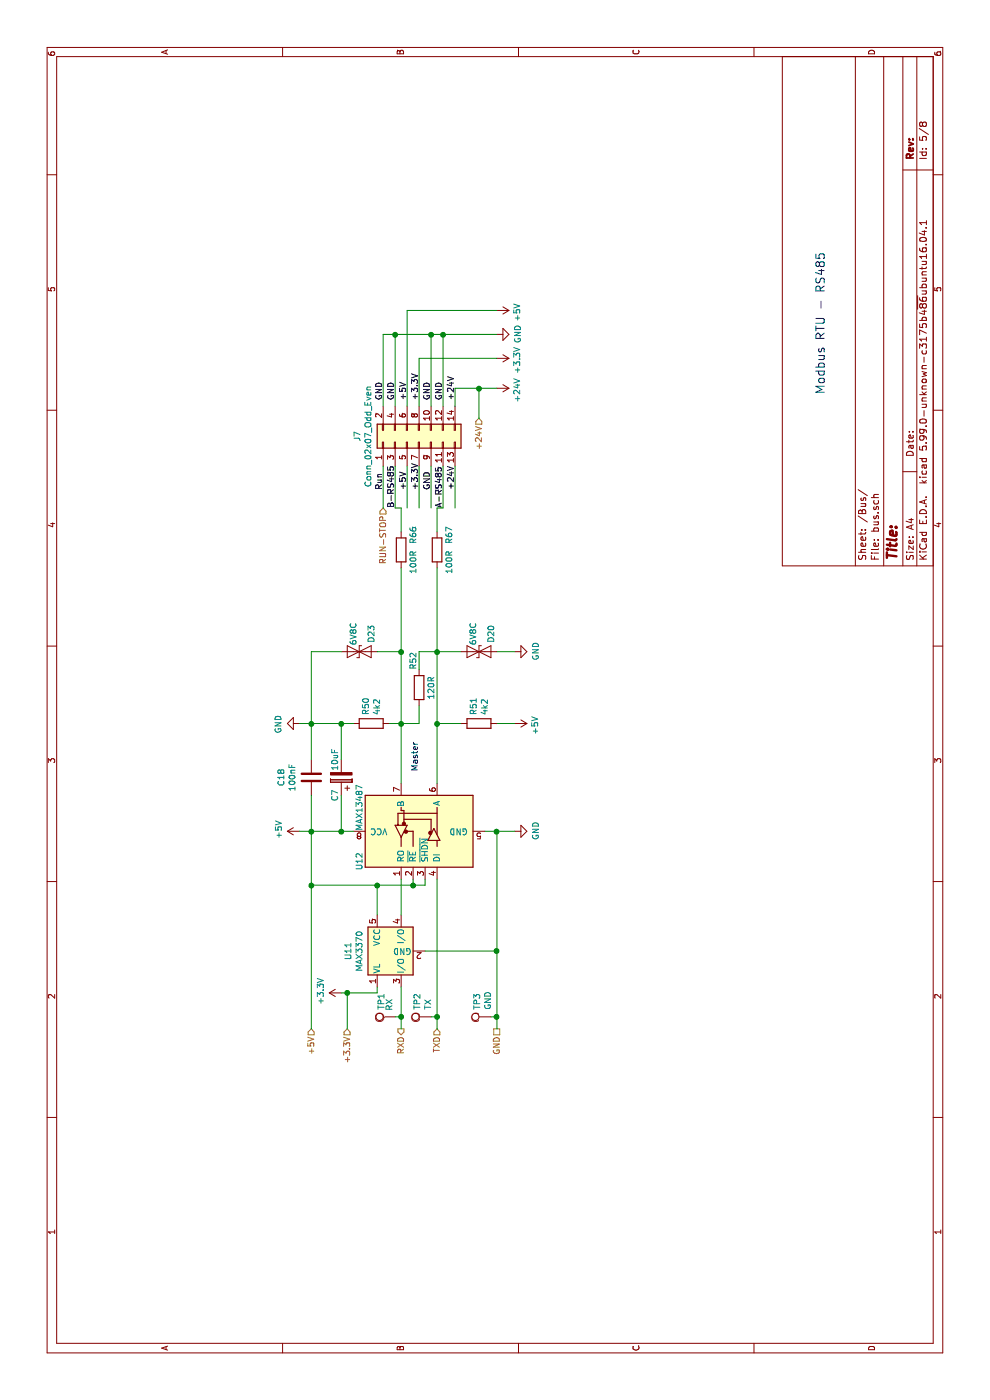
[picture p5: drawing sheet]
EESchema Schematic File Version 5
EELAYER 30 0
EELAYER END
$Descr A4 11693 8268
encoding utf-8
Sheet 5 8
Title ""
Date ""
Rev ""
Comp ""
Comment1 ""
Comment2 ""
Comment3 ""
Comment4 ""
Comment5 ""
Comment6 ""
Comment7 ""
Comment8 ""
Comment9 ""
$EndDescr
Wire Wire Line
	4350 3450 4300 3450
Wire Wire Line
	4300 3450 4300 3550
Wire Wire Line
	4300 3550 4350 3550
$Comp
L Device:R R50
U 1 1
P 5650 3100
F 0 "R50" H 5720 3146 50  0000 L CNN
F 1 "4k2" H 5720 3055 50  0000 L CNN
F 2 "Resistor_SMD:R_0805_2012Metric" V 5580 3100 50  0001 C CNN
F 3 "~" H 5650 3100 50  0001 C CNN
	1    5650 3100
	1    0    0    -1  
$EndComp
$Comp
L Device:R R51
U 1 1
P 5650 4000
F 0 "R51" H 5720 4046 50  0000 L CNN
F 1 "4k2" H 5720 3955 50  0000 L CNN
F 2 "Resistor_SMD:R_0805_2012Metric" V 5580 4000 50  0001 C CNN
F 3 "~" H 5650 4000 50  0001 C CNN
	1    5650 4000
	1    0    0    -1  
$EndComp
$Comp
L Device:R R52
U 1 1
P 5950 3500
F 0 "R52" V 5900 3650 50  0000 L CNN
F 1 "120R" V 6050 3400 50  0000 L CNN
F 2 "Resistor_SMD:R_0805_2012Metric" V 5880 3500 50  0001 C CNN
F 3 "~" H 5950 3500 50  0001 C CNN
	1    5950 3500
	0    1    1    0   
$EndComp
Text HLabel 3100 2900 0    50   Input ~ 0
+3.3V
Text HLabel 3100 2600 0    50   Input ~ 0
+5V
Text HLabel 3100 4150 0    50   UnSpc ~ 0
GND
Text HLabel 3100 3650 0    50   Input ~ 0
TXD
Text HLabel 3100 3350 0    50   Output ~ 0
RXD
$Comp
L OpenPLC-rescue:MAX13487-Interface_UART U12
U 1 1
P 4750 3450
F 0 "U12" H 4500 3900 50  0000 C CNN
F 1 "MAX13487" H 4950 3900 50  0000 C CNN
F 2 "Package_SO:PowerIntegrations_SO-8" H 4750 2750 50  0001 C CNN
F 3 "https://www.google.com/url?sa=t&rct=j&q=&esrc=s&source=web&cd=12&cad=rja&uact=8&ved=2ahUKEwj63uXFp9bjAhUCbBoKHdRvDqsQFjALegQIARAC&url=https%3A%2F%2Fdatasheets.maximintegrated.com%2Fen%2Fds%2FMAX13487E-MAX13488E.pdf&usg=AOvVaw1T8jUhUf9rAcz-cFRcjWsZ" H 4750 3500 50  0001 C CNN
	1    4750 3450
	1    0    0    -1  
$EndComp
$Comp
L power:+5V #PWR0183
U 1 1
P 4750 2500
F 0 "#PWR0183" H 4750 2350 50  0001 C CNN
F 1 "+5V" H 4765 2673 50  0000 C CNN
F 2 "" H 4750 2500 50  0001 C CNN
F 3 "" H 4750 2500 50  0001 C CNN
	1    4750 2500
	1    0    0    -1  
$EndComp
$Comp
L power:GND #PWR0184
U 1 1
P 4750 4300
F 0 "#PWR0184" H 4750 4050 50  0001 C CNN
F 1 "GND" H 4755 4127 50  0000 C CNN
F 2 "" H 4750 4300 50  0001 C CNN
F 3 "" H 4750 4300 50  0001 C CNN
	1    4750 4300
	1    0    0    -1  
$EndComp
$Comp
L power:+3.3V #PWR0185
U 1 1
P 3400 2850
F 0 "#PWR0185" H 3400 2700 50  0001 C CNN
F 1 "+3.3V" H 3415 3023 50  0000 C CNN
F 2 "" H 3400 2850 50  0001 C CNN
F 3 "" H 3400 2850 50  0001 C CNN
	1    3400 2850
	1    0    0    -1  
$EndComp
$Comp
L OpenPLC-rescue:D_TVS-Device D23
U 1 1
P 6250 3000
AR Path="/5D3D6DD8" Ref="D23"  Part="1" 
AR Path="/5D309516/5D3D6DD8" Ref="D23"  Part="1" 
F 0 "D23" V 6350 3150 50  0000 C CNN
F 1 "6V8C" V 6200 3150 50  0000 C CNN
F 2 "Diode_SMD:D_2010_5025Metric" H 6250 3000 50  0001 C CNN
F 3 "~" H 6250 3000 50  0001 C CNN
	1    6250 3000
	0    1    1    0   
$EndComp
$Comp
L Device:R R67
U 1 1
P 7100 3650
F 0 "R67" V 7200 3700 50  0000 L CNN
F 1 "100R" V 7200 3450 50  0000 L CNN
F 2 "Resistor_SMD:R_2512_6332Metric" V 7030 3650 50  0001 C CNN
F 3 "~" H 7100 3650 50  0001 C CNN
	1    7100 3650
	0    1    1    0   
$EndComp
Wire Wire Line
	7450 3350 7250 3350
Wire Wire Line
	6950 3350 6250 3350
Wire Wire Line
	6950 3650 6250 3650
Wire Wire Line
	6250 3850 6250 3650
Connection ~ 6250 3650
Wire Wire Line
	6250 3650 5650 3650
Wire Wire Line
	6250 3150 6250 3350
Connection ~ 6250 3350
Wire Wire Line
	6250 3350 5650 3350
Wire Wire Line
	5650 3250 5650 3350
Connection ~ 5650 3350
Wire Wire Line
	5650 3350 5150 3350
Wire Wire Line
	5650 3650 5650 3850
Connection ~ 5650 3650
Wire Wire Line
	5650 3650 5150 3650
Wire Wire Line
	4750 4050 4750 4150
Wire Wire Line
	4750 2500 4750 2600
Wire Wire Line
	3400 2850 3400 2900
Wire Wire Line
	3100 2900 3400 2900
Connection ~ 3400 2900
Wire Wire Line
	4350 3650 3200 3650
Wire Wire Line
	3100 4150 3200 4150
Connection ~ 4750 4150
Wire Wire Line
	4750 4150 4750 4300
$Comp
L power:+5V #PWR0186
U 1 1
P 5650 4300
F 0 "#PWR0186" H 5650 4150 50  0001 C CNN
F 1 "+5V" H 5665 4473 50  0000 C CNN
F 2 "" H 5650 4300 50  0001 C CNN
F 3 "" H 5650 4300 50  0001 C CNN
	1    5650 4300
	-1   0    0    1   
$EndComp
$Comp
L power:GND #PWR0187
U 1 1
P 5650 2500
F 0 "#PWR0187" H 5650 2250 50  0001 C CNN
F 1 "GND" H 5655 2327 50  0000 C CNN
F 2 "" H 5650 2500 50  0001 C CNN
F 3 "" H 5650 2500 50  0001 C CNN
	1    5650 2500
	-1   0    0    1   
$EndComp
$Comp
L power:GND #PWR0188
U 1 1
P 6250 4300
F 0 "#PWR0188" H 6250 4050 50  0001 C CNN
F 1 "GND" H 6255 4127 50  0000 C CNN
F 2 "" H 6250 4300 50  0001 C CNN
F 3 "" H 6250 4300 50  0001 C CNN
	1    6250 4300
	1    0    0    -1  
$EndComp
Wire Wire Line
	6250 2600 5650 2600
Wire Wire Line
	5650 2500 5650 2600
Connection ~ 5650 2600
Wire Wire Line
	5650 2600 5650 2850
Wire Wire Line
	6250 4150 6250 4300
Wire Wire Line
	6100 3500 6250 3500
Wire Wire Line
	6250 3500 6250 3650
Wire Wire Line
	5800 3500 5650 3500
Wire Wire Line
	5650 3500 5650 3350
$Comp
L Device:C C18
U 1 1
P 5200 2600
F 0 "C18" V 4948 2600 50  0000 C CNN
F 1 "100nF" V 5039 2600 50  0000 C CNN
F 2 "Capacitor_SMD:C_0805_2012Metric" H 5238 2450 50  0001 C CNN
F 3 "~" H 5200 2600 50  0001 C CNN
	1    5200 2600
	0    1    1    0   
$EndComp
Wire Wire Line
	5350 2600 5650 2600
Wire Wire Line
	5050 2600 4750 2600
Connection ~ 4750 2600
Wire Wire Line
	4300 3450 4300 3150
Connection ~ 4300 3450
Connection ~ 4300 2600
Wire Wire Line
	4300 2600 4750 2600
Wire Wire Line
	6250 2600 6250 2850
Wire Wire Line
	5650 4150 5650 4300
Wire Wire Line
	4750 2600 4750 2850
$Comp
L OpenPLC-rescue:D_TVS-Device D20
U 1 1
P 6250 4000
AR Path="/5D3B0437" Ref="D20"  Part="1" 
AR Path="/5D309516/5D3B0437" Ref="D20"  Part="1" 
F 0 "D20" V 6350 4150 50  0000 C CNN
F 1 "6V8C" V 6200 4150 50  0000 C CNN
F 2 "Diode_SMD:D_2010_5025Metric" H 6250 4000 50  0001 C CNN
F 3 "~" H 6250 4000 50  0001 C CNN
	1    6250 4000
	0    1    1    0   
$EndComp
Text HLabel 8200 4000 0    50   Input ~ 0
+24V
Text HLabel 7450 3200 0    50   Input ~ 0
RUN-STOP
$Comp
L OpenPLC-rescue:MAX3370-maxim U11
U 1 1
P 3750 3250
F 0 "U11" H 3750 3592 50  0000 C CNN
F 1 "MAX3370" H 3750 3501 50  0000 C CNN
F 2 "Package_TO_SOT_SMD:SOT-353_SC-70-5" H 3750 3550 50  0001 C CIN
F 3 "https://datasheets.maximintegrated.com/en/ds/MAX3370-MAX3371.pdf" H 3750 3300 50  0001 C CNN
	1    3750 3250
	1    0    0    -1  
$EndComp
Wire Wire Line
	3100 2600 4300 2600
Wire Wire Line
	3750 3550 3750 4150
Connection ~ 3750 4150
Wire Wire Line
	3750 4150 4750 4150
Wire Wire Line
	4350 3350 4050 3350
Wire Wire Line
	4050 3150 4300 3150
Connection ~ 4300 3150
Wire Wire Line
	4300 3150 4300 2600
Wire Wire Line
	3450 3350 3200 3350
Wire Wire Line
	3400 3150 3450 3150
Wire Wire Line
	3400 2900 3400 3150
$Comp
L Connector_Generic:Conn_02x07_Odd_Even J7
U 1 1
P 8000 3500
F 0 "J7" H 8050 4017 50  0000 C CNN
F 1 "Conn_02x07_Odd_Even" H 8050 3926 50  0000 C CNN
F 2 "Connector_IDC:IDC-Header_2x07_P2.54mm_Horizontal_Lock" H 8000 3500 50  0001 C CNN
F 3 "~" H 8000 3500 50  0001 C CNN
	1    8000 3500
	1    0    0    -1  
$EndComp
$Comp
L power:+5V #PWR0153
U 1 1
P 9100 4150
F 0 "#PWR0153" H 9100 4000 50  0001 C CNN
F 1 "+5V" H 9115 4323 50  0000 C CNN
F 2 "" H 9100 4150 50  0001 C CNN
F 3 "" H 9100 4150 50  0001 C CNN
	1    9100 4150
	-1   0    0    1   
$EndComp
$Comp
L power:+24V #PWR0189
U 1 1
P 8450 4150
F 0 "#PWR0189" H 8450 4000 50  0001 C CNN
F 1 "+24V" H 8465 4323 50  0000 C CNN
F 2 "" H 8450 4150 50  0001 C CNN
F 3 "" H 8450 4150 50  0001 C CNN
	1    8450 4150
	-1   0    0    1   
$EndComp
$Comp
L power:GND #PWR0190
U 1 1
P 8900 4150
F 0 "#PWR0190" H 8900 3900 50  0001 C CNN
F 1 "GND" H 8905 3977 50  0000 C CNN
F 2 "" H 8900 4150 50  0001 C CNN
F 3 "" H 8900 4150 50  0001 C CNN
	1    8900 4150
	1    0    0    -1  
$EndComp
Wire Wire Line
	9100 3400 9100 4150
Wire Wire Line
	8300 3400 9100 3400
Wire Wire Line
	7800 3300 7450 3300
Wire Wire Line
	7450 3300 7450 3350
Wire Wire Line
	7800 3200 7450 3200
$Comp
L power:+3.3V #PWR0191
U 1 1
P 8700 4150
F 0 "#PWR0191" H 8700 4000 50  0001 C CNN
F 1 "+3.3V" H 8715 4323 50  0000 C CNN
F 2 "" H 8700 4150 50  0001 C CNN
F 3 "" H 8700 4150 50  0001 C CNN
	1    8700 4150
	-1   0    0    1   
$EndComp
Text Label 7600 3200 0    50   ~ 0
Run
Text Label 7450 3300 0    50   ~ 0
B-RS485
Text Label 7450 3700 0    50   ~ 0
A-RS485
Wire Wire Line
	7450 3700 7450 3650
Wire Wire Line
	7450 3650 7250 3650
Wire Wire Line
	7450 3700 7800 3700
Text Label 7600 3500 0    50   ~ 0
+3.3V
Text Label 8350 3600 0    50   ~ 0
GND
Text Label 8350 3400 0    50   ~ 0
+5V
Text Label 8350 3800 0    50   ~ 0
+24V
Wire Wire Line
	7800 3400 7450 3400
Wire Wire Line
	7800 3500 7450 3500
Wire Wire Line
	7800 3600 7450 3600
Text Label 7600 3400 0    50   ~ 0
+5V
Text Label 7600 3600 0    50   ~ 0
GND
Text Label 7600 3800 0    50   ~ 0
+24V
Text Label 8350 3500 0    50   ~ 0
+3.3V
$Comp
L Device:R R66
U 1 1
P 7100 3350
F 0 "R66" V 7200 3400 50  0000 L CNN
F 1 "100R" V 7200 3150 50  0000 L CNN
F 2 "Resistor_SMD:R_2512_6332Metric" V 7030 3350 50  0001 C CNN
F 3 "~" H 7100 3350 50  0001 C CNN
	1    7100 3350
	0    1    1    0   
$EndComp
$Comp
L Connector_Specialized:Test_Point TP1
U 1 1
P 3200 3300
F 0 "TP1" H 3258 3418 50  0000 L CNN
F 1 "RX" H 3250 3350 50  0000 L CNN
F 2 "TestPoint:TestPoint_Loop_D1.80mm_Drill1.0mm_Beaded" H 3400 3300 50  0001 C CNN
F 3 "~" H 3400 3300 50  0001 C CNN
	1    3200 3300
	1    0    0    -1  
$EndComp
$Comp
L Connector_Specialized:Test_Point TP2
U 1 1
P 3200 3600
F 0 "TP2" H 3258 3718 50  0000 L CNN
F 1 "TX" H 3258 3627 50  0000 L CNN
F 2 "TestPoint:TestPoint_Loop_D1.80mm_Drill1.0mm_Beaded" H 3400 3600 50  0001 C CNN
F 3 "~" H 3400 3600 50  0001 C CNN
	1    3200 3600
	1    0    0    -1  
$EndComp
Wire Wire Line
	3200 3600 3200 3650
Connection ~ 3200 3650
Wire Wire Line
	3200 3650 3100 3650
Wire Wire Line
	3200 3300 3200 3350
Connection ~ 3200 3350
Wire Wire Line
	3200 3350 3100 3350
$Comp
L Connector_Specialized:Test_Point TP3
U 1 1
P 3200 4100
F 0 "TP3" H 3258 4218 50  0000 L CNN
F 1 "GND" H 3258 4127 50  0000 L CNN
F 2 "TestPoint:TestPoint_Loop_D1.80mm_Drill1.0mm_Beaded" H 3400 4100 50  0001 C CNN
F 3 "~" H 3400 4100 50  0001 C CNN
	1    3200 4100
	1    0    0    -1  
$EndComp
Wire Wire Line
	3200 4100 3200 4150
Connection ~ 3200 4150
Wire Wire Line
	3200 4150 3750 4150
$Comp
L Device:CP C7
U 1 1
P 5200 2850
F 0 "C7" V 5250 3000 50  0000 C CNN
F 1 "10uF" V 5250 2700 50  0000 C CNN
F 2 "Capacitor_Tantalum_SMD:CP_EIA-3216-10_Kemet-I" H 5238 2700 50  0001 C CNN
F 3 "~" H 5200 2850 50  0001 C CNN
	1    5200 2850
	0    -1   -1   0   
$EndComp
Wire Wire Line
	5350 2850 5650 2850
Connection ~ 5650 2850
Wire Wire Line
	5650 2850 5650 2950
Wire Wire Line
	5050 2850 4750 2850
Connection ~ 4750 2850
Wire Wire Line
	4750 2850 4750 2950
Text Notes 8400 6900 0    71   ~ 0
Modbus RTU - RS485
Wire Wire Line
	8300 3700 8900 3700
Connection ~ 8900 3700
Wire Wire Line
	8900 3700 8900 4150
Wire Wire Line
	8300 3300 8900 3300
Wire Wire Line
	8300 3800 8450 3800
Wire Wire Line
	7800 3800 7450 3800
Wire Wire Line
	8300 3600 8900 3600
Connection ~ 8900 3600
Wire Wire Line
	8900 3600 8900 3700
Wire Wire Line
	8900 3300 8900 3600
Wire Wire Line
	8450 4150 8450 4000
Wire Wire Line
	8200 4000 8450 4000
Connection ~ 8450 4000
Wire Wire Line
	8450 4000 8450 3800
Wire Wire Line
	8300 3500 8700 3500
Wire Wire Line
	8700 3500 8700 4150
Wire Wire Line
	8300 3200 8900 3200
Wire Wire Line
	8900 3200 8900 3300
Connection ~ 8900 3300
Text Label 8350 3700 0    50   ~ 0
GND
Text Label 8350 3300 0    50   ~ 0
GND
Text Label 8350 3200 0    50   ~ 0
GND
Text Notes 5250 3500 0    50   ~ 0
Master
$EndSCHEMATC
